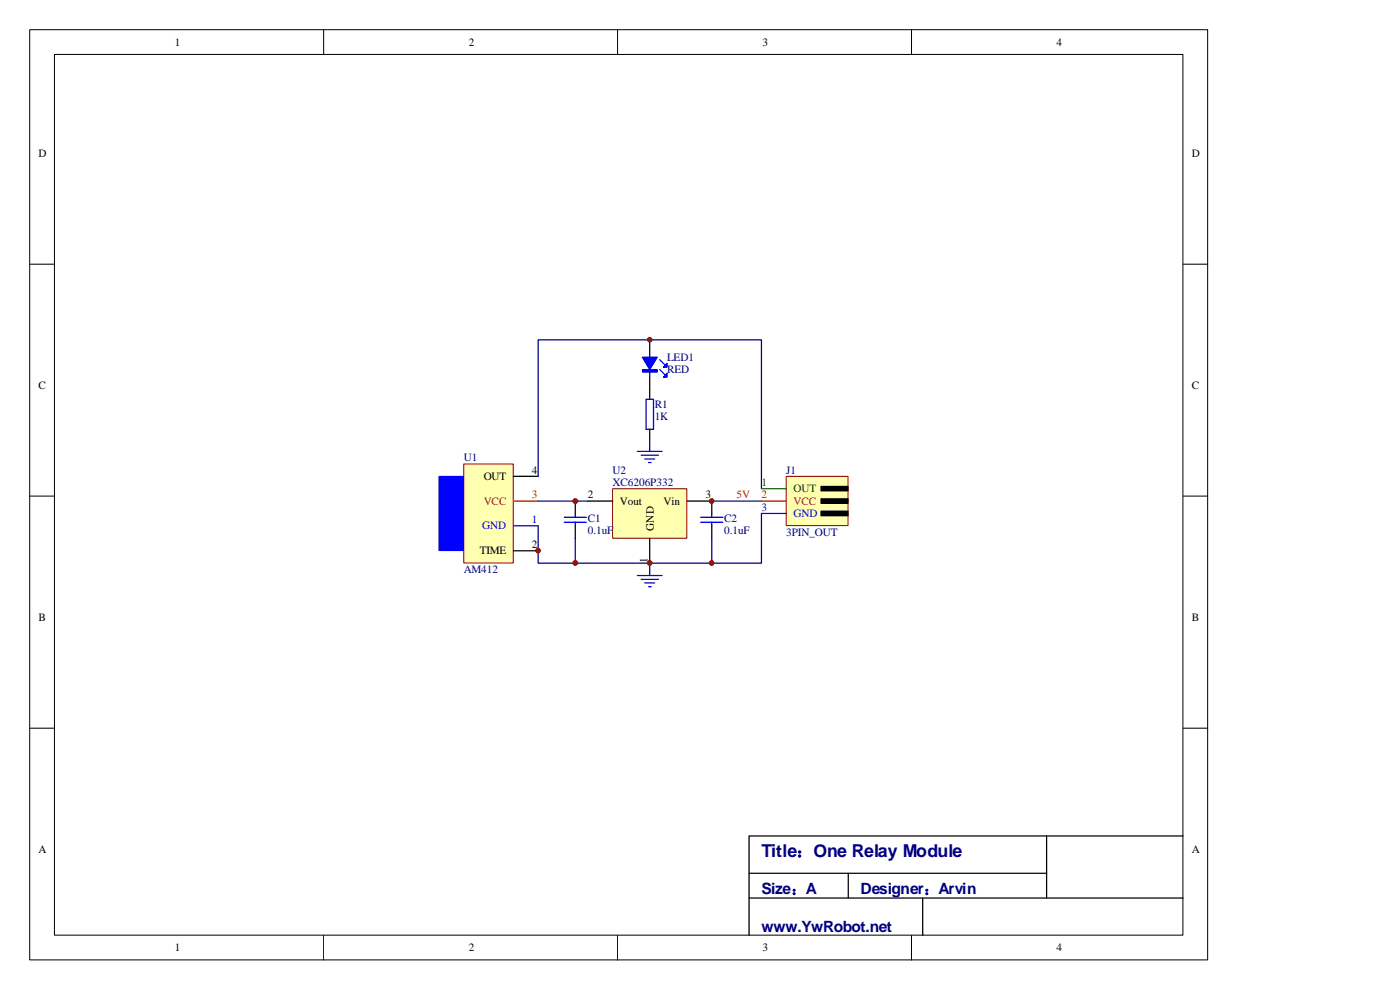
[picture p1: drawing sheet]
<svg xmlns="http://www.w3.org/2000/svg" width="297mm" height="210mm" viewBox="0 0 297 210" stroke-linecap="round" stroke-linejoin="round" font-family="sans-serif">
<g fill="none" stroke="#000" stroke-width=".21">
<path d="M6.3 6.3h249.9v197.3h-249.9zM11.5 11.5h239.4v186.9h-239.4zM68.7 6.3v5.2M131 6.3v5.2M193.4 6.3v5.2M6.3 56h5.2M251 56h5.2M6.3 105.2h5.2M251 105.2h5.2M6.3 154.5h5.2M251 154.5h5.2M68.7 198.4v5.3"/>
<path d="M131 198.4v5.3M193.4 198.4v5.3"/>
</g>
<path d="M137.8 119.5v2.6M135.2 122.1h5.3M136 122.9h3.7M136.8 123.6h2.1M137.6 124.5h.5" fill="none" stroke="#00f" stroke-width=".26"/>
<path d="M98.4 98.5h10.5v20.9h-10.5z" fill="#ffffb0"/>
<path d="M98.4 98.4h10.5v21h-10.5z" fill="none" stroke="#800000" stroke-width=".21"/>
<path d="M108.9 101h5.3M108.9 116.8h5.3" fill="none" stroke="#000" stroke-width=".26"/>
<path d="M108.9 106.3h5.3" fill="none" stroke="#f00" stroke-width=".26"/>
<path d="M108.9 111.5h5.3" fill="none" stroke="#00f" stroke-width=".26"/>
<path d="M93.2 101.1h5.1v15.7h-5.1z" fill="#00f"/>
<path d="M93.1 101h5.2v15.8h-5.2z" fill="none" stroke="#00f" stroke-width=".21"/>
<path d="M130 103.7h15.7v10.5h-15.7z" fill="#ffffb0"/>
<path d="M130 103.7h15.7v10.5h-15.7z" fill="none" stroke="#800000" stroke-width=".21"/>
<path d="M122 106.3v2.6M122 111.5v2.7M124.7 106.3h5.3M137.8 114.2v5.3M145.7 106.3h5.3v2.6M151 111.5v2.7M222 177.3v13.2M251 177.3h-92.1v21.1M158.9 190.5h92.1M158.9 185.2h63.1M180 185.2v5.3M195.7 190.5v7.9" fill="none" stroke="#000" stroke-width=".26"/>
<path d="M114.2 101v-28.9h47.3v31.6M114.2 106.3h10.5M122 114.2v5.3M151 106.3h10.5M151 114.2v5.3M161.5 108.9v10.6h-47.3v-8" fill="none" stroke="#000080" stroke-width=".26"/>
<g fill="none" stroke="#00f" stroke-width=".26">
<path d="M135.2 95.8h5.3M136 96.6h3.7M136.8 97.4h2.1M137.6 98.1h.5M137.8 93.1v2.7M119.7 110.8h4.7M119.7 109.7h4.7M122 108.9v.8M122 110.8v.7M148.6 110.8h4.8M148.6 109.7h4.8M151 108.9v.8"/>
<path d="M151 110.8v.7"/>
</g>
<path d="M166.8 101.1h13.1v10.4h-13.1z" fill="#ffffb0"/>
<path d="M166.8 101h13.1v10.5h-13.1z" fill="none" stroke="#800000" stroke-width=".21"/>
<path d="M161.5 103.7h5.3" fill="none" stroke="#008000" stroke-width=".26"/>
<path d="M161.5 106.3h5.3" fill="none" stroke="#f00" stroke-width=".26"/>
<path d="M137.8 74.7v5.3M139.9 78.4l1.1 1.1M139.9 76.3l1.1 1M137.1 84.7h1.5v6.4h-1.5zM161.5 108.9h5.3" fill="none" stroke="#00f" stroke-width=".26"/>
<path d="M174.2 108.5h5.7v.9h-5.7zM174.2 105.8h5.7v1h-5.7zM174.2 103.2h5.7v.9h-5.7z" fill="#000"/>
<path d="M174.2 108.4h5.7v1h-5.7zM174.2 105.8h5.7v1h-5.7zM174.2 103.2h5.7v.9h-5.7z" fill="none" stroke="#000" stroke-width=".21"/>
<path d="M137.8 72.1v2.6M137.8 80v4.7M137.8 91.1v2" fill="none" stroke="#000" stroke-width=".26"/>
<g fill="#00f" stroke="#00f" stroke-width=".26">
<path d="M136.3 75.8h3.1l-1.6 2.6z"/>
<path d="M141.5 79.2v.8h-.7z"/>
<path d="M141.5 77.1v.8h-.7z"/>
</g>
<path d="M136.3 78.4h3.1v.5h-3.1z" fill-rule="evenodd" fill="#00f" stroke="#00f" stroke-width=".21"/>
<g fill="#800000" stroke="#800000" stroke-width=".21">
<circle cx="137.8" cy="119.4" r=".51"/>
<circle cx="114.1" cy="116.8" r=".5"/>
<circle cx="151" cy="106.3" r=".5"/>
<circle cx="122" cy="106.3" r=".51"/>
<circle cx="151" cy="119.4" r=".5"/>
<circle cx="122" cy="119.4" r=".51"/>
<circle cx="137.8" cy="72.1" r=".5"/>
</g>
<text font-size="3.8" fill="#000080" x="161.5" y="181.8">Title：One Relay Module</text>
<g font-size="3.3" fill="#000080">
<text x="161.5" y="189.7">Size：A</text>
<text x="182.6" y="189.7">Designer：Arvin</text>
<text x="161.5" y="197.6">www.YwRobot.net</text>
</g>
<g font-size="2.4">
<text x="37.1" y="9.7">1</text>
<text x="99.4" y="9.7">2</text>
<text x="161.8" y="9.7">3</text>
<text x="224.1" y="9.7">4</text>
<text x="8.2" y="33.4">D</text>
<text x="252.8" y="33.4">D</text>
<text x="8.2" y="82.6">C</text>
<text x="252.8" y="82.6">C</text>
<text x="102.6" y="101.8">OUT</text>
<text x="112.9" y="100.5">4</text>
<text x="124.7" y="105.7">2</text>
<text x="131.5" y="107.1">Vout</text>
<text x="140.8" y="107.1">Vin</text>
<text x="149.7" y="105.7">3</text>
<text x="138.7" y="112.6" transform="rotate(-90 138.7 112.6)">GND</text>
<text x="101.8" y="117.6">TIME</text>
<text x="112.9" y="116.3">2</text>
<text x="137.4" y="119.5" transform="rotate(-90 137.4 119.5)">1</text>
<text x="8.2" y="131.8">B</text>
<text x="252.8" y="131.8">B</text>
<text x="8.2" y="181">A</text>
<text x="252.8" y="181">A</text>
<text x="37.1" y="201.8">1</text>
<text x="99.4" y="201.8">2</text>
<text x="161.8" y="201.8">3</text>
<text x="224.1" y="201.8">4</text>
</g>
<g font-size="2.4" fill="#000080">
<text x="141.5" y="76.5">LED1</text>
<text x="141.5" y="79.2">RED</text>
<text x="138.9" y="86.5">R1</text>
<text x="138.9" y="89.1">1K</text>
<text x="98.4" y="97.8">U1</text>
<text x="130" y="100.5">U2</text>
<text x="166.8" y="100.5">J1</text>
<text x="130" y="103.1">XC6206P332</text>
<text x="124.7" y="110.7">C1</text>
<text x="124.7" y="113.4">0.1uF</text>
<text x="153.6" y="110.7">C2</text>
<text x="153.6" y="113.4">0.1uF</text>
<text x="166.8" y="113.6">3PIN_OUT</text>
<text x="98.4" y="121.5">AM412</text>
</g>
<g font-size="2.4" fill="#f00">
<text x="102.6" y="107.1">VCC</text>
<text x="112.9" y="105.7">3</text>
<text x="156.2" y="105.7">5V</text>
<text x="161.5" y="105.7">2</text>
<text x="168.4" y="107.1">VCC</text>
</g>
<g font-size="2.4" fill="#008000">
<text x="161.5" y="103.1">1</text>
<text x="168.4" y="104.4">OUT</text>
</g>
<g font-size="2.4" fill="#00f">
<text x="102.3" y="112.3">GND</text>
<text x="112.9" y="111">1</text>
<text x="161.5" y="108.4">3</text>
<text x="168.4" y="109.7">GND</text>
</g>
</svg>
